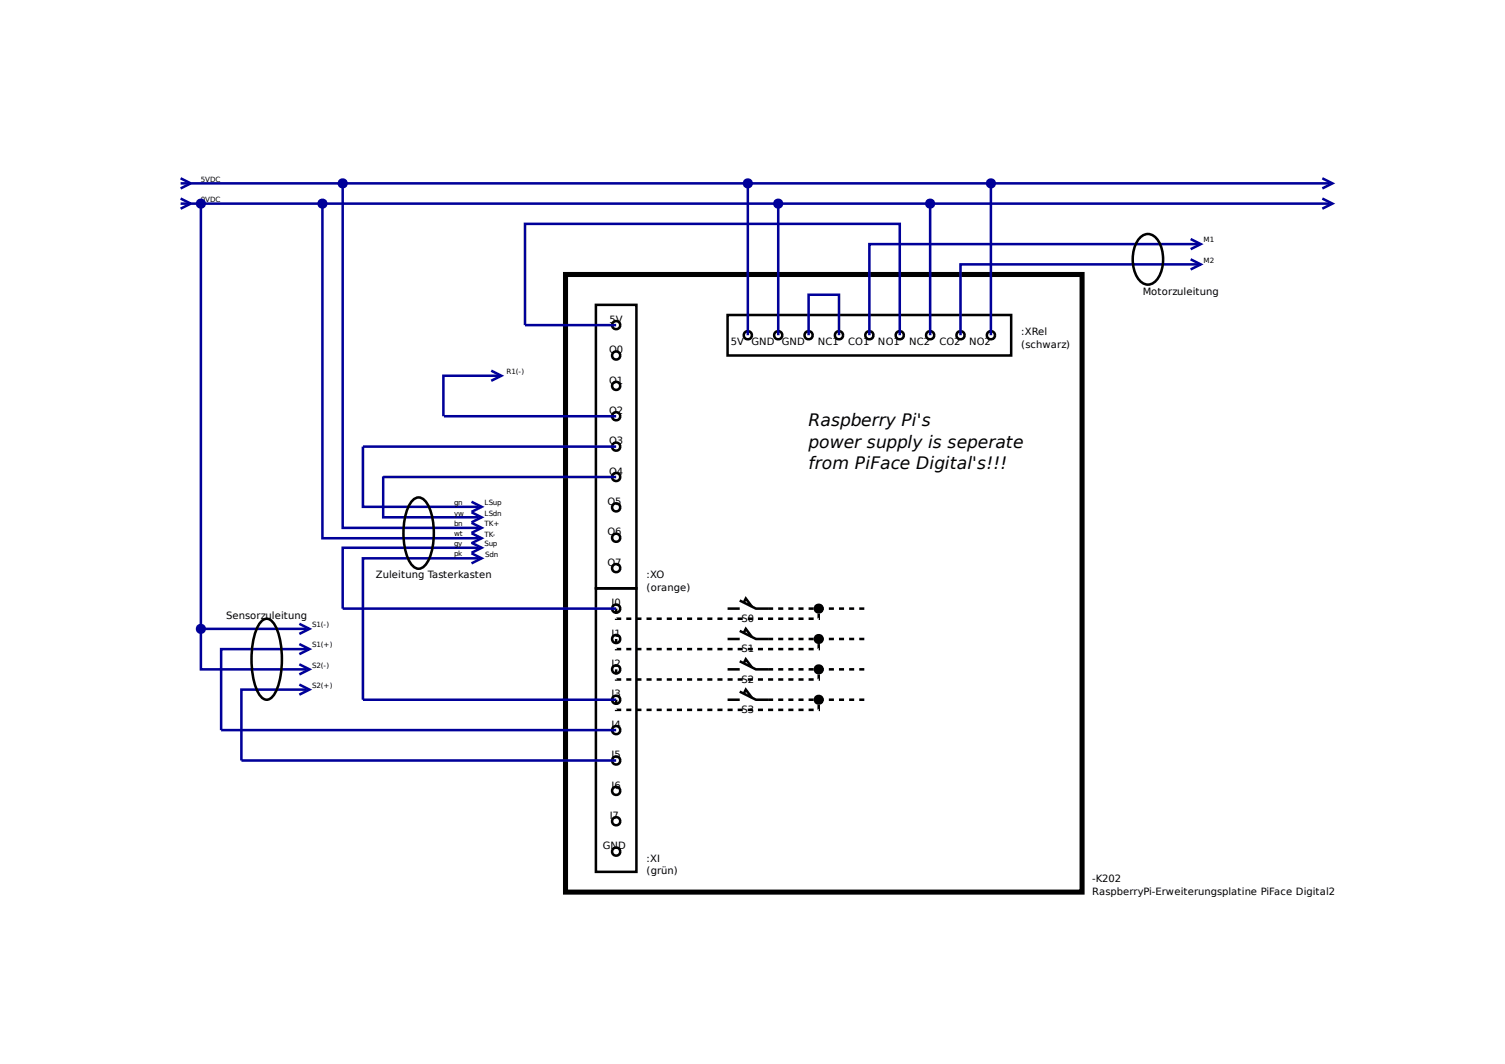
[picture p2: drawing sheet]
<svg xmlns="http://www.w3.org/2000/svg" width="297mm" height="210mm" viewBox="0 0 297 210" stroke-linecap="round" stroke-linejoin="round" font-family="sans-serif">
<path d="M111.7 54.2h102v122h-102z" fill="none" stroke="#000" stroke-width="1" stroke-linecap="butt"/>
<path d="M117.7 60.2h8v56h-8zM143.7 62.2h56v8h-56zM117.7 116.2h8v56h-8z" fill="none" stroke="#000" stroke-width=".5"/>
<path d="M35.7 36.2h226.8M35.7 35.2l2 1-2 1M35.7 39.2l2 1-2 1M261.1 35.2l2 1-2 1M261.1 39.2l2 1-2 1M35.7 40.2h226.8" fill="none" stroke="#009" stroke-width=".5"/>
<g fill="#fff" stroke="#000" stroke-width=".5">
<circle cx="147.7" cy="66.2" r=".81"/>
<circle cx="153.7" cy="66.2" r=".81"/>
</g>
<g fill="#009">
<circle cx="147.7" cy="36.2" r="1.01"/>
<circle cx="153.7" cy="40.2" r="1.01"/>
</g>
<path d="M147.7 36.2v30M153.7 40.2v26" fill="none" stroke="#009" stroke-width=".5"/>
<g fill="#fff" stroke="#000" stroke-width=".5">
<circle cx="177.7" cy="66.2" r=".81"/>
<circle cx="159.7" cy="66.2" r=".81"/>
<circle cx="165.7" cy="66.2" r=".81"/>
<circle cx="189.7" cy="66.2" r=".81"/>
<circle cx="183.7" cy="66.2" r=".81"/>
<circle cx="171.7" cy="66.2" r=".81"/>
<circle cx="195.7" cy="66.2" r=".81"/>
<circle cx="121.7" cy="100.2" r=".81"/>
<circle cx="121.7" cy="112.2" r=".81"/>
<circle cx="121.7" cy="82.2" r=".81"/>
<circle cx="121.7" cy="106.2" r=".81"/>
<circle cx="121.7" cy="94.2" r=".81"/>
<circle cx="121.7" cy="70.2" r=".81"/>
<circle cx="121.7" cy="76.2" r=".81"/>
<circle cx="121.7" cy="88.2" r=".81"/>
<circle cx="121.7" cy="156.2" r=".81"/>
<circle cx="121.7" cy="168.2" r=".81"/>
<circle cx="121.7" cy="138.2" r=".81"/>
<circle cx="121.7" cy="162.2" r=".81"/>
<circle cx="121.7" cy="150.2" r=".81"/>
<circle cx="121.7" cy="126.2" r=".81"/>
<circle cx="121.7" cy="132.2" r=".81"/>
<circle cx="121.7" cy="144.2" r=".81"/>
<circle cx="121.7" cy="64.2" r=".81"/>
<circle cx="121.7" cy="120.2" r=".81"/>
</g>
<path d="M146.1 118.6l3.2 1.6h2.4M146.9 119l.4-.8 1.2 1.6M143.7 120.2h2.4M143.7 126.2h2.4M143.7 132.2h2.4M143.7 138.2h2.4M146.1 124.6l3.2 1.6h2.4M146.1 130.6l3.2 1.6h2.4M146.1 136.6l3.2 1.6h2.4M146.9 125l.4-.8 1.2 1.6M146.9 131l.4-.8 1.2 1.6M146.9 137l.4-.8 1.2 1.6" fill="none" stroke="#000" stroke-width=".5"/>
<path d="M235.1 47.2l2 1-2 1M235.1 51.2l2 1-2 1M236.5 48.2h-64.8v18M236.5 52.2h-46.8v14M159.7 66.2v-8h6v8" fill="none" stroke="#009" stroke-width=".5"/>
<circle cx="183.7" cy="40.2" r="1.01" fill="#009"/>
<path d="M183.7 40.2v26" fill="none" stroke="#009" stroke-width=".5"/>
<circle cx="195.7" cy="36.2" r="1.01" fill="#009"/>
<path d="M195.7 36.2v30M39.7 40.2v84h20.8M39.7 124.2v8h20.8M59.1 123.2l2 1-2 1M59.1 127.2l2 1-2 1M59.1 131.2l2 1-2 1M59.1 135.2l2 1-2 1M60.5 128.2h-16.8v16h78M60.5 136.2h-12.8v14h74" fill="none" stroke="#009" stroke-width=".5"/>
<path d="M121.7 120.2v2h40v-2M121.7 126.2v2h40v-2M121.7 132.2v2h40v-2M121.7 138.2v2h40v-2M151.7 120.2h20M151.7 126.2h20M151.7 132.2h20M151.7 138.2h20" fill="none" stroke="#000" stroke-width=".5" stroke-dasharray="1 1" stroke-linecap="butt"/>
<g fill="#000">
<circle cx="161.7" cy="132.2" r="1.01"/>
<circle cx="161.7" cy="138.2" r="1.01"/>
<circle cx="161.7" cy="120.2" r="1.01"/>
<circle cx="161.7" cy="126.2" r="1.01"/>
</g>
<path d="M225 47.1a2.19 2.19 0 0 1 3.8 .6 7.3 7.3 0 0 1-.5 7.7 2.19 2.19 0 0 1-3.8-.6 7.3 7.3 0 0 1 .5-7.7z" fill="none" stroke="#000" stroke-width=".5"/>
<circle cx="39.7" cy="124.2" r="1.01" fill="#009"/>
<path d="M51.7 122.6a1.43 1.43 0 0 1 2.3 .5 15.1 15.1 0 0 1 1.5 9.7 8.7 8.7 0 0 1-1.9 5 1.43 1.43 0 0 1-2.3-.5 15.1 15.1 0 0 1-1.5-9.6 8.7 8.7 0 0 1 1.9-5.1z" fill="none" stroke="#000" stroke-width=".5"/>
<g fill="none" stroke="#009" stroke-width=".5">
<path d="M97 73.2l2 1-2 1M98.4 74.2h-10.8v8M121.7 64.2h-18v-20h74v22M75.7 94.1v8.1h18.8M75.7 94.2h46M87.7 82.2h34M93.1 99.1l2 1-2 1M121.7 88.2h-50v11.9h22.8M93.1 107.2l2 1-2 1M93.1 109.3l2 1-2 1M93.1 101.2l2 1-2 1M94.5 108.2h-26.8v12h54"/>
<path d="M94.5 110.3h-22.8v27.9h50"/>
</g>
<circle cx="39.7" cy="40.2" r="1.01" fill="#009"/>
<path d="M67.7 36.2v68.1h26.8M63.7 40.2v66.1h30.8M93.1 103.3l2 1-2 1M93.1 105.3l2 1-2 1" fill="none" stroke="#009" stroke-width=".5"/>
<path d="M81.6 98.7a1.59 1.59 0 0 1 2.6 .5 13.2 13.2 0 0 1 0 12.2 1.67 1.67 0 0 1-1.5 .9 1.67 1.67 0 0 1-1.5-.9 13.2 13.2 0 0 1 0-12.2z" fill="none" stroke="#000" stroke-width=".5"/>
<g fill="#009">
<circle cx="67.7" cy="36.2" r="1.01"/>
<circle cx="63.7" cy="40.2" r="1.01"/>
</g>
<g font-size="3.4">
<text x="159.7" y="84.2">Raspberry Pi's</text>
<text x="159.7" y="88.5">power supply is seperate</text>
<text x="159.7" y="92.7">from PiFace Digital's!!!</text>
</g>
<g font-size="2">
<text x="225.7" y="58.2">Motorzuleitung</text>
<text x="120.3" y="63.8">5V</text>
<text x="120.3" y="69.8">O0</text>
<text x="144.3" y="68.1">5V</text>
<text x="148.4" y="68.1">GND</text>
<text x="154.4" y="68.1">GND</text>
<text x="161.5" y="68.1">NC1</text>
<text x="167.5" y="68.1">CO1</text>
<text x="173.4" y="68.1">NO1</text>
<text x="179.5" y="68.1">NC2</text>
<text x="185.5" y="68.1">CO2</text>
<text x="191.4" y="68.1">NO2</text>
<text x="201.7" y="66.2">:XRel</text>
<text x="201.7" y="68.7">(schwarz)</text>
<text x="120.3" y="75.8">O1</text>
<text x="120.3" y="81.8">O2</text>
<text x="120.3" y="87.8">O3</text>
<text x="120.3" y="93.8">O4</text>
<text x="119.9" y="99.8">O5</text>
<text x="119.9" y="105.8">O6</text>
<text x="119.9" y="111.8">O7</text>
<text x="74.2" y="114.2">Zuleitung Tasterkasten</text>
<text x="120.8" y="119.8">I0</text>
<text x="127.7" y="114.2">:XO</text>
<text x="127.7" y="116.7">(orange)</text>
<text x="44.7" y="122.2">Sensorzuleitung</text>
<text x="120.8" y="125.8">I1</text>
<text x="146.4" y="122.9">S0</text>
<text x="120.8" y="131.8">I2</text>
<text x="146.4" y="128.9">S1</text>
<text x="120.8" y="137.8">I3</text>
<text x="146.4" y="134.9">S2</text>
<text x="120.8" y="143.8">I4</text>
<text x="146.4" y="140.9">S3</text>
<text x="120.8" y="149.8">I5</text>
<text x="120.8" y="155.8">I6</text>
<text x="120.4" y="161.8">I7</text>
<text x="119" y="167.8">GND</text>
<text x="127.7" y="170.2">:XI</text>
<text x="127.7" y="172.7">(grün)</text>
<text x="215.7" y="174.2">-K202</text>
<text x="215.7" y="176.7">RaspberryPi-Erweiterungsplatine PiFace Digital2</text>
</g>
<g font-size="1.4">
<text x="39.7" y="35.9">5VDC</text>
<text x="39.7" y="39.9">0VDC</text>
<text x="237.7" y="47.9">M1</text>
<text x="237.7" y="51.9">M2</text>
<text x="100" y="73.9">R1(-)</text>
<text x="89.7" y="99.8">gn</text>
<text x="89.7" y="101.8">yw</text>
<text x="95.7" y="99.8">LSup</text>
<text x="95.7" y="101.9">LSdn</text>
<text x="89.7" y="105.9">wt</text>
<text x="89.7" y="104">bn</text>
<text x="89.7" y="107.9">gy</text>
<text x="95.7" y="107.9">Sup</text>
<text x="95.7" y="103.9">TK+</text>
<text x="95.7" y="106">TK-</text>
<text x="89.7" y="109.9">pk</text>
<text x="95.8" y="110">Sdn</text>
<text x="61.7" y="123.9">S1(-)</text>
<text x="61.7" y="127.9">S1(+)</text>
<text x="61.7" y="131.9">S2(-)</text>
<text x="61.7" y="135.9">S2(+)</text>
</g>
</svg>
